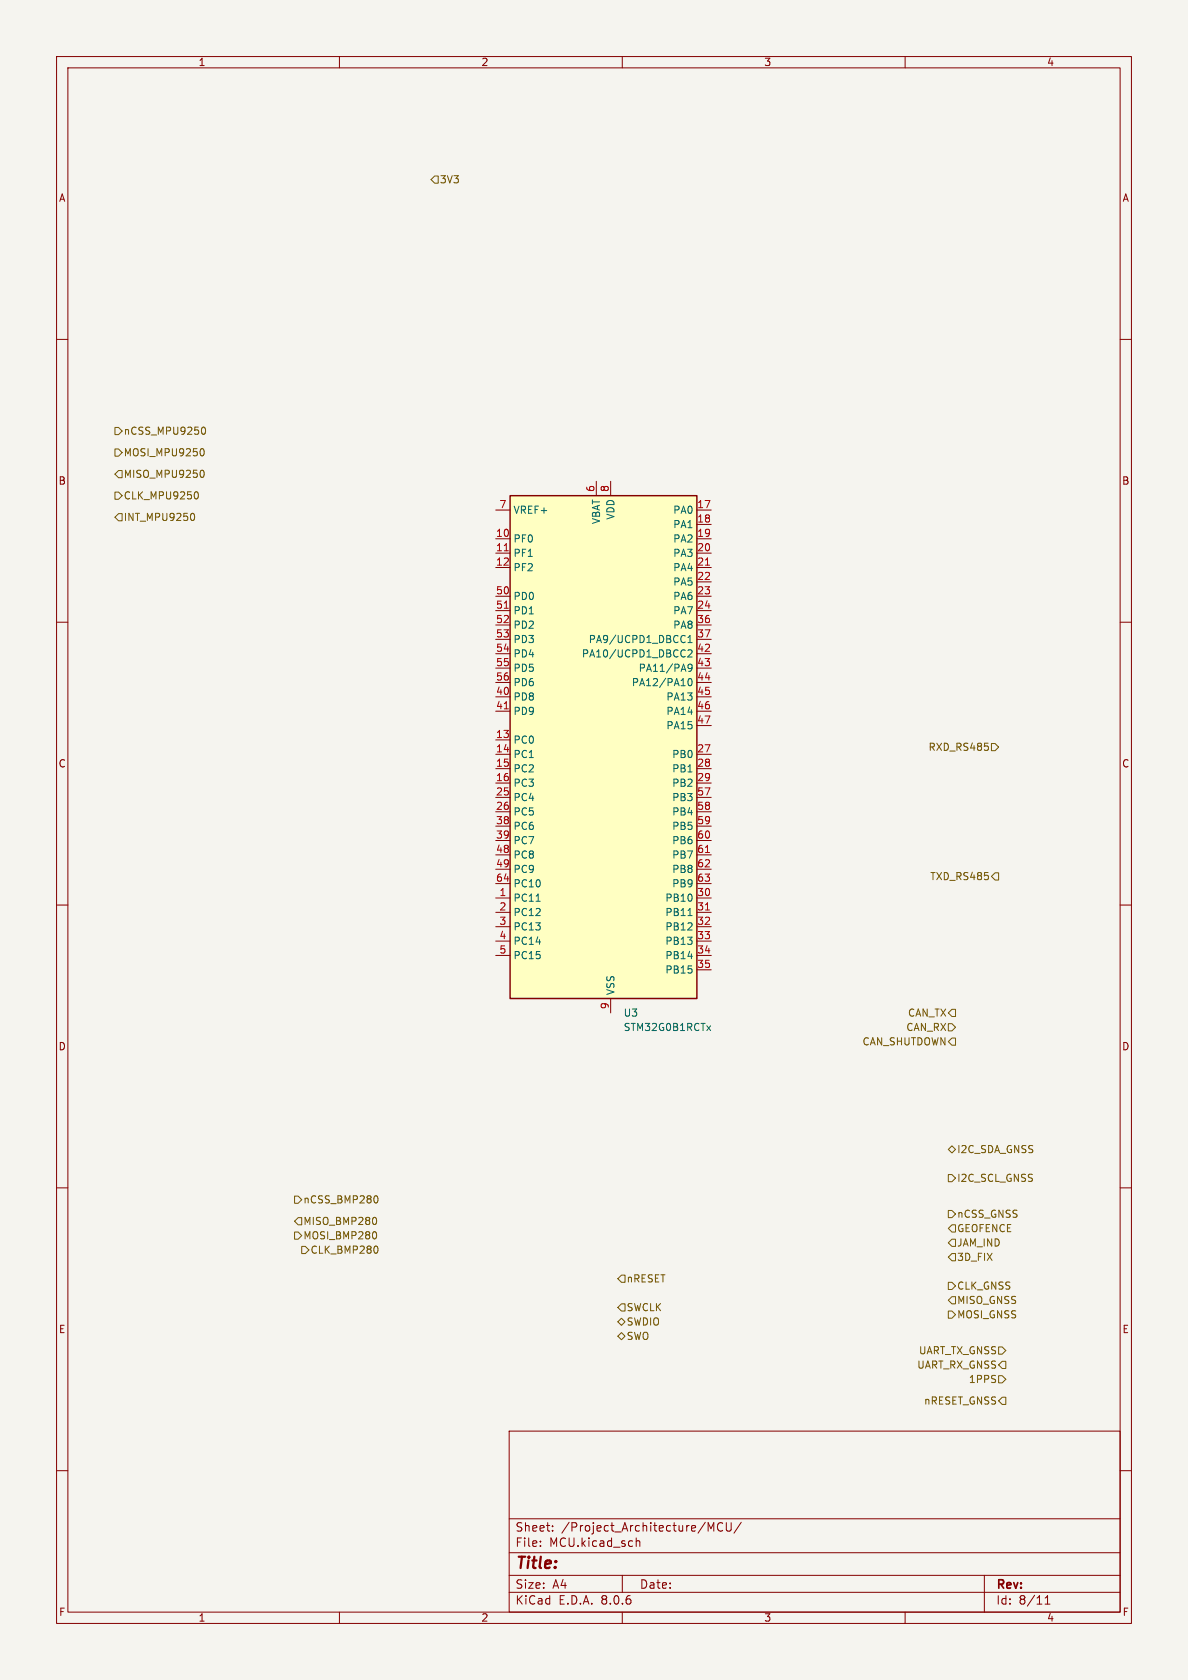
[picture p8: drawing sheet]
<svg xmlns="http://www.w3.org/2000/svg" width="210mm" height="297mm" viewBox="0 0 210 297" stroke-linecap="round" stroke-linejoin="round" font-family="sans-serif">
<path d="M0 0h210v297h-210z" fill="#f5f4ef" stroke="#f5f4ef" stroke-width=".18"/>
<g fill="none" stroke="#840000" stroke-width=".18">
<path d="M10 10h190v277h-190zM12 12h186v273h-186zM60 10v2M110 10v2M160 10v2M10 60h2M198 60h2M10 110h2M198 110h2M10 160h2M198 160h2M10 210h2"/>
<path d="M198 210h2M10 260h2M90 253h108v32h-108zM198 260h2M90 278.5h108M90 274.5h108M90 268.5h108M95.5 273.2v.2M95.5 272.5v.1M97.7 270.5v.2M97.7 269.8v.1M110 278.5v3"/>
<path d="M112.5 271.9v1.5M112.5 272.5l.2-.1 .3 .1 .1 .9M125.2 269.2l.5 1.1 .5-1.1v1.5M127.7 269.3a.6 .6 0 0 0-.7 0 .6 .6 0 0 0-.2 .7 .56 .56 0 0 0 .3 .6 .56 .56 0 0 0 .6-.1M128.4 269.2v1.2l.3 .3 .4-.1 .1-.2v-1.2M131 269.1l-1.3 1.9M174 278.5v6.5M60 285v2M90 281.5h108M110 285v2M160 285v2M184.8 283.6h.8"/>
<path d="M184.8 282.5l.4-.4v1.5"/>
</g>
<path d="M90.2 87.6h33v88.9h-33z" fill="#ffffc2"/>
<path d="M90.2 87.6h33v88.9h-33z" fill="none" stroke="#840000" stroke-width=".25"/>
<g fill="none" stroke="#840000" stroke-width=".18">
<path d="M87.6 95.3h2.6M87.6 97.8h2.6M87.6 90.2h2.6M105.4 85.1v2.5M107.9 85.1v2.5M123.2 95.3h2.5M123.2 97.8h2.5M123.2 90.2h2.5M123.2 92.7h2.5M87.6 100.3h2.6M87.6 105.4h2.6M87.6 108h2.6"/>
<path d="M87.6 110.5h2.6M87.6 113h2.6M87.6 115.6h2.6M87.6 118.1h2.6M123.2 100.3h2.5M123.2 102.9h2.5M123.2 105.4h2.5M123.2 108h2.5M123.2 110.5h2.5M123.2 113h2.5M123.2 115.6h2.5M123.2 118.1h2.5"/>
<path d="M87.6 130.8h2.6M87.6 133.4h2.6M87.6 135.9h2.6M87.6 138.4h2.6M87.6 123.2h2.6M87.6 125.7h2.6M87.6 120.7h2.6M123.2 133.4h2.5M123.2 135.9h2.5M123.2 138.4h2.5M123.2 123.2h2.5M123.2 125.7h2.5"/>
<path d="M123.2 120.7h2.5M123.2 128.3h2.5M87.6 158.8h2.6M87.6 141h2.6M87.6 143.5h2.6M87.6 146.1h2.6M87.6 148.6h2.6M87.6 151.1h2.6M87.6 153.7h2.6M87.6 156.2h2.6M123.2 158.8h2.5M123.2 141h2.5"/>
<path d="M123.2 143.5h2.5M123.2 146.1h2.5M123.2 148.6h2.5M123.2 151.1h2.5M123.2 153.7h2.5M123.2 156.2h2.5M87.6 161.3h2.6M87.6 163.8h2.6M87.6 166.4h2.6M87.6 168.9h2.6M107.9 176.5v2.6M123.2 161.3h2.5"/>
<path d="M123.2 163.8h2.5M123.2 166.4h2.5M123.2 168.9h2.5M123.2 171.5h2.5"/>
</g>
<g fill="none" stroke="#006464" stroke-width=".18">
<path d="M120.9 112.3l.2 .2M121.1 114.9v.1M121.1 113.5l-.2 .1M121.1 116v.1M121.6 113.6h.7M121.6 112.7l.4-.4v1.3M121.6 115l.5-.1 .2 .3-.7 .9h.7M122.3 118l-.2 .2-.4-.1-.1-.1 .1-.5 .4-.1 .2 .1a.84 .84 0 0 1-.3 1.2h-.3M121.7 120.1l.2-.1a.68 .68 0 0 1 .5 .6 .68 .68 0 0 1-.5 .6l-.2-.1-.1-.4zM94.8 159.3h.7M121.6 161.9h.7M125 181.3l.6 .9"/>
<path d="M125.6 181.3l-.6 .9"/>
</g>
<path d="M89.1 97.4h.8M124.7 99.9h.7M89.1 107.5h.8M89.1 125.3h.8M124.7 150.7h.7M124.7 160.9h.7" fill="none" stroke="#a90000" stroke-width=".18"/>
<g fill="none" stroke="#725600" stroke-width=".18">
<path d="M76.8 31.1h.7v1.3h-.7l-.6-.6zM20.3 75.6h.7l.6 .6-.6 .6h-.7zM20.3 79.4h.7l.6 .6-.6 .6h-.7zM35.7 79.3a.68 .68 0 0 1 .4 .7 .68 .68 0 0 1-.4 .6M35.8 75.6l.1-.1a.68 .68 0 0 1 .5 .6 .68 .68 0 0 1-.5 .7l-.1-.1M20.3 87h.7l.6 .6-.6 .7h-.7zM21 83.2h.6v1.3h-.6l-.7-.7zM21 90.8h.6v1.3h-.6l-.7-.7zM34 90.7a.68 .68 0 0 1 .4 .7 .68 .68 0 0 1-.4 .6M34.5 87l.1-.1a.68 .68 0 0 1 .5 .7 .68 .68 0 0 1-.5 .6l-.1-.1M35.7 83.1a.68 .68 0 0 1 .4 .7 .68 .68 0 0 1-.4 .6M174.7 132v.5"/>
<path d="M175.3 131.4h.6l.6 .7-.6 .6h-.6zM175.9 154.3h.6v1.3h-.6l-.6-.7zM168.3 178.4h.6v1.3h-.6l-.7-.6zM167.6 181h.7l.6 .6-.6 .6h-.7zM168.3 183.5h.6v1.3h-.6l-.7-.6zM52.1 211.5h.6l.6 .6-.6 .6h-.6zM52.1 217.8h.6l.6 .6-.6 .7h-.6zM52.7 215.3h.6v1.2h-.6l-.6-.6zM66.3 215.2a.79 .79 0 0 1 0 1.3M66.3 217.7a.79 .79 0 0 1 0 1.3M66.4 211.4a.68 .68 0 0 1 .4 .6 .68 .68 0 0 1-.4 .7M167.6 203.2l.7-.6 .6 .6-.6 .6z"/>
<path d="M167.6 207.6h.7l.6 .7-.6 .6h-.7zM167.6 214h.7l.6 .6-.6 .7h-.7zM168.3 219.1h.6v1.2h-.6l-.7-.6zM168.3 216.5h.6v1.3h-.6l-.7-.6zM53.3 220.3h.7l.6 .7-.6 .6h-.7zM66.5 220.3a.79 .79 0 0 1 0 1.3M109.2 233.7l.7-.7 .6 .7-.6 .6zM109.2 236.2l.7-.6 .6 .6-.6 .7zM109.9 230.5h.6v1.3h-.6l-.7-.7zM109.9 225.4h.6v1.3h-.6l-.7-.6zM167.6 226.7h.7l.6 .6-.6 .7h-.7zM167.6 231.8h.7l.6 .6-.6 .6h-.7z"/>
<path d="M168.3 221.6h.6v1.3h-.6l-.7-.7zM168.3 229.2h.6v1.3h-.6l-.7-.6zM176.5 238.1h.7l.6 .7-.6 .6h-.7zM176.5 243.2h.7l.6 .6-.6 .7h-.7zM177.2 240.7h.6v1.2h-.6l-.7-.6zM177.2 247h.6v1.3h-.6l-.7-.7z"/>
</g>
<text font-size="2.8" fill="#840000" x="91" y="277.9">Title:</text>
<g font-size="2.1" fill="#840000">
<text x="91" y="273.7">File:</text>
<text x="91" y="271">Sheet:</text>
<text x="97.1" y="273.7">MCU.kicad_sch</text>
<text x="99.2" y="271">/Project_Architecture/MCU/</text>
<text x="91" y="281.1">Size:</text>
<text x="97.7" y="281.1">A4</text>
<text x="113" y="281.1">Date:</text>
<text x="176" y="281.3">Rev:</text>
<text x="91" y="283.9">KiCad</text>
<text x="98.7" y="283.9">E.D.A.</text>
<text x="106.3" y="283.9">8.0.6</text>
<text x="176" y="283.9">Id:</text>
<text x="180.1" y="283.9">8/11</text>
</g>
<g font-size="1.8" fill="#840000">
<text x="35" y="11.9">1</text>
<text x="85" y="11.9">2</text>
<text x="135" y="11.9">3</text>
<text x="185" y="11.9">4</text>
<text x="10.3" y="35.9">A</text>
<text x="198.4" y="35.9">A</text>
<text x="10.3" y="85.9">B</text>
<text x="198.3" y="85.9">B</text>
<text x="10.3" y="135.9">C</text>
<text x="198.3" y="135.9">C</text>
<text x="10.3" y="185.9">D</text>
<text x="198.3" y="185.9">D</text>
<text x="10.3" y="235.9">E</text>
<text x="198.3" y="235.9">E</text>
<text x="10.3" y="285.9">F</text>
<text x="35" y="286.9">1</text>
<text x="85" y="286.9">2</text>
<text x="135" y="286.9">3</text>
<text x="185" y="286.9">4</text>
<text x="198.4" y="285.9">F</text>
</g>
<g font-size="1.8" fill="#725600">
<text x="77.7" y="32.6">3V3</text>
<text x="21.8" y="77.1">nCSS_MPU9250</text>
<text x="21.8" y="80.9">MOSI_MPU9250</text>
<text x="21.8" y="84.7">MISO_MPU9250</text>
<text x="21.8" y="88.5">CLK_MPU9250</text>
<text x="21.8" y="92.3">INT_MPU9250</text>
<text x="164" y="132.9">RXD_RS485</text>
<text x="164.3" y="155.8">TXD_RS485</text>
<text x="160.4" y="179.9">CAN_TX</text>
<text x="152.4" y="185">CAN_SHUTDOWN</text>
<text x="160.1" y="182.5">CAN_RX</text>
<text x="169.1" y="204.1">I2C_SDA_GNSS</text>
<text x="169.1" y="209.1">I2C_SCL_GNSS</text>
<text x="53.5" y="213">nCSS_BMP280</text>
<text x="169.1" y="215.5">nCSS_GNSS</text>
<text x="53.5" y="216.8">MISO_BMP280</text>
<text x="53.5" y="219.3">MOSI_BMP280</text>
<text x="54.8" y="221.8">CLK_BMP280</text>
<text x="169.1" y="220.6">JAM_IND</text>
<text x="169.1" y="218">GEOFENCE</text>
<text x="110.7" y="226.9">nRESET</text>
<text x="169.1" y="223.1">3D_FIX</text>
<text x="110.7" y="232">SWCLK</text>
<text x="169.1" y="228.2">CLK_GNSS</text>
<text x="169.1" y="233.3">MOSI_GNSS</text>
<text x="169.1" y="230.7">MISO_GNSS</text>
<text x="110.7" y="234.5">SWDIO</text>
<text x="110.7" y="237.1">SWO</text>
<text x="162.3" y="239.6">UART_TX_GNSS</text>
<text x="162" y="242.2">UART_RX_GNSS</text>
<text x="171.2" y="244.7">1PPS</text>
<text x="163.3" y="248.5">nRESET_GNSS</text>
</g>
<g font-size="1.8" fill="#a90000">
<text x="88.2" y="89.9">7</text>
<text x="105.2" y="87.1" transform="rotate(-90 105.2 87.1)">6</text>
<text x="107.7" y="87.1" transform="rotate(-90 107.7 87.1)">8</text>
<text x="123.1" y="89.9">17</text>
<text x="87.6" y="95">10</text>
<text x="123.1" y="92.5">18</text>
<text x="123.1" y="95">19</text>
<text x="87.6" y="97.5">11</text>
<text x="87.6" y="100.1">12</text>
<text x="123.1" y="97.5">20</text>
<text x="123.1" y="100.1">21</text>
<text x="87.6" y="105.2">50</text>
<text x="87.6" y="107.7">51</text>
<text x="123.1" y="102.6">22</text>
<text x="123.1" y="105.2">23</text>
<text x="123.1" y="107.7">24</text>
<text x="87.6" y="110.2">52</text>
<text x="87.6" y="112.8">53</text>
<text x="123.1" y="110.2">36</text>
<text x="123.1" y="112.8">37</text>
<text x="87.6" y="115.3">54</text>
<text x="87.6" y="117.9">55</text>
<text x="123.1" y="115.3">42</text>
<text x="123.1" y="117.9">43</text>
<text x="87.6" y="122.9">40</text>
<text x="87.6" y="125.5">41</text>
<text x="87.6" y="120.4">56</text>
<text x="123.1" y="120.4">44</text>
<text x="123.1" y="122.9">45</text>
<text x="123.1" y="125.5">46</text>
<text x="87.6" y="130.6">13</text>
<text x="123.1" y="128">47</text>
<text x="87.6" y="133.1">14</text>
<text x="87.6" y="135.6">15</text>
<text x="123.1" y="133.1">27</text>
<text x="123.1" y="135.6">28</text>
<text x="87.6" y="138.2">16</text>
<text x="87.6" y="140.7">25</text>
<text x="87.6" y="143.3">26</text>
<text x="123.1" y="138.2">29</text>
<text x="123.1" y="140.7">57</text>
<text x="123.1" y="143.3">58</text>
<text x="87.6" y="145.8">38</text>
<text x="87.6" y="148.3">39</text>
<text x="123.1" y="145.8">59</text>
<text x="123.1" y="148.3">60</text>
<text x="87.6" y="150.9">48</text>
<text x="87.6" y="153.4">49</text>
<text x="87.6" y="156">64</text>
<text x="123.1" y="150.9">61</text>
<text x="123.1" y="153.4">62</text>
<text x="123.1" y="156">63</text>
<text x="88.2" y="158.5">1</text>
<text x="88.2" y="161">2</text>
<text x="123.1" y="158.5">30</text>
<text x="123.1" y="161">31</text>
<text x="88.2" y="163.6">3</text>
<text x="88.2" y="166.1">4</text>
<text x="123.1" y="163.6">32</text>
<text x="123.1" y="166.1">33</text>
<text x="88.2" y="168.7">5</text>
<text x="123.1" y="168.7">34</text>
<text x="123.1" y="171.2">35</text>
<text x="107.7" y="178.5" transform="rotate(-90 107.7 178.5)">9</text>
</g>
<g font-size="1.8" fill="#006464">
<text x="90.7" y="91">VREF+</text>
<text x="106.3" y="92.8" transform="rotate(-90 106.3 92.8)">VBAT</text>
<text x="108.8" y="92" transform="rotate(-90 108.8 92)">VDD</text>
<text x="118.9" y="91">PA0</text>
<text x="118.9" y="93.6">PA1</text>
<text x="90.7" y="96.1">PF0</text>
<text x="90.7" y="98.7">PF1</text>
<text x="90.7" y="101.2">PF2</text>
<text x="118.9" y="96.1">PA2</text>
<text x="118.9" y="98.7">PA3</text>
<text x="118.9" y="101.2">PA4</text>
<text x="90.7" y="106.3">PD0</text>
<text x="118.9" y="103.7">PA5</text>
<text x="118.9" y="106.3">PA6</text>
<text x="90.7" y="108.8">PD1</text>
<text x="90.7" y="111.4">PD2</text>
<text x="90.7" y="113.9">PD3</text>
<text x="104" y="113.9">PA9/UCPD1_DBCC1</text>
<text x="118.9" y="108.8">PA7</text>
<text x="118.9" y="111.4">PA8</text>
<text x="90.7" y="116.4">PD4</text>
<text x="90.7" y="119">PD5</text>
<text x="102.8" y="116.4">PA10/UCPD1_DBCC2</text>
<text x="112.8" y="119">PA11/PA9</text>
<text x="90.7" y="124.1">PD8</text>
<text x="90.7" y="121.5">PD6</text>
<text x="111.6" y="121.5">PA12/PA10</text>
<text x="117.7" y="124.1">PA13</text>
<text x="90.7" y="131.7">PC0</text>
<text x="90.7" y="126.6">PD9</text>
<text x="117.7" y="126.6">PA14</text>
<text x="117.7" y="129.1">PA15</text>
<text x="90.7" y="134.2">PC1</text>
<text x="90.7" y="136.8">PC2</text>
<text x="118.7" y="134.2">PB0</text>
<text x="118.7" y="136.8">PB1</text>
<text x="90.7" y="139.3">PC3</text>
<text x="90.7" y="141.8">PC4</text>
<text x="118.7" y="139.3">PB2</text>
<text x="118.7" y="141.8">PB3</text>
<text x="90.7" y="144.4">PC5</text>
<text x="90.7" y="146.9">PC6</text>
<text x="90.7" y="149.5">PC7</text>
<text x="118.7" y="144.4">PB4</text>
<text x="118.7" y="146.9">PB5</text>
<text x="118.7" y="149.5">PB6</text>
<text x="90.7" y="152">PC8</text>
<text x="90.7" y="154.5">PC9</text>
<text x="118.7" y="152">PB7</text>
<text x="118.7" y="154.5">PB8</text>
<text x="90.7" y="159.6">PC11</text>
<text x="90.7" y="157.1">PC10</text>
<text x="117.5" y="159.6">PB10</text>
<text x="118.7" y="157.1">PB9</text>
<text x="90.7" y="162.2">PC12</text>
<text x="90.7" y="164.7">PC13</text>
<text x="90.7" y="167.2">PC14</text>
<text x="117.5" y="162.2">PB11</text>
<text x="117.5" y="164.7">PB12</text>
<text x="117.5" y="167.2">PB13</text>
<text x="90.7" y="169.8">PC15</text>
<text x="117.5" y="169.8">PB14</text>
<text x="117.5" y="172.3">PB15</text>
<text x="108.8" y="176" transform="rotate(-90 108.8 176)">VSS</text>
<text x="110.2" y="179.9">U3</text>
<text x="110.2" y="182.5">STM32G0B1RCTx</text>
</g>
</svg>
